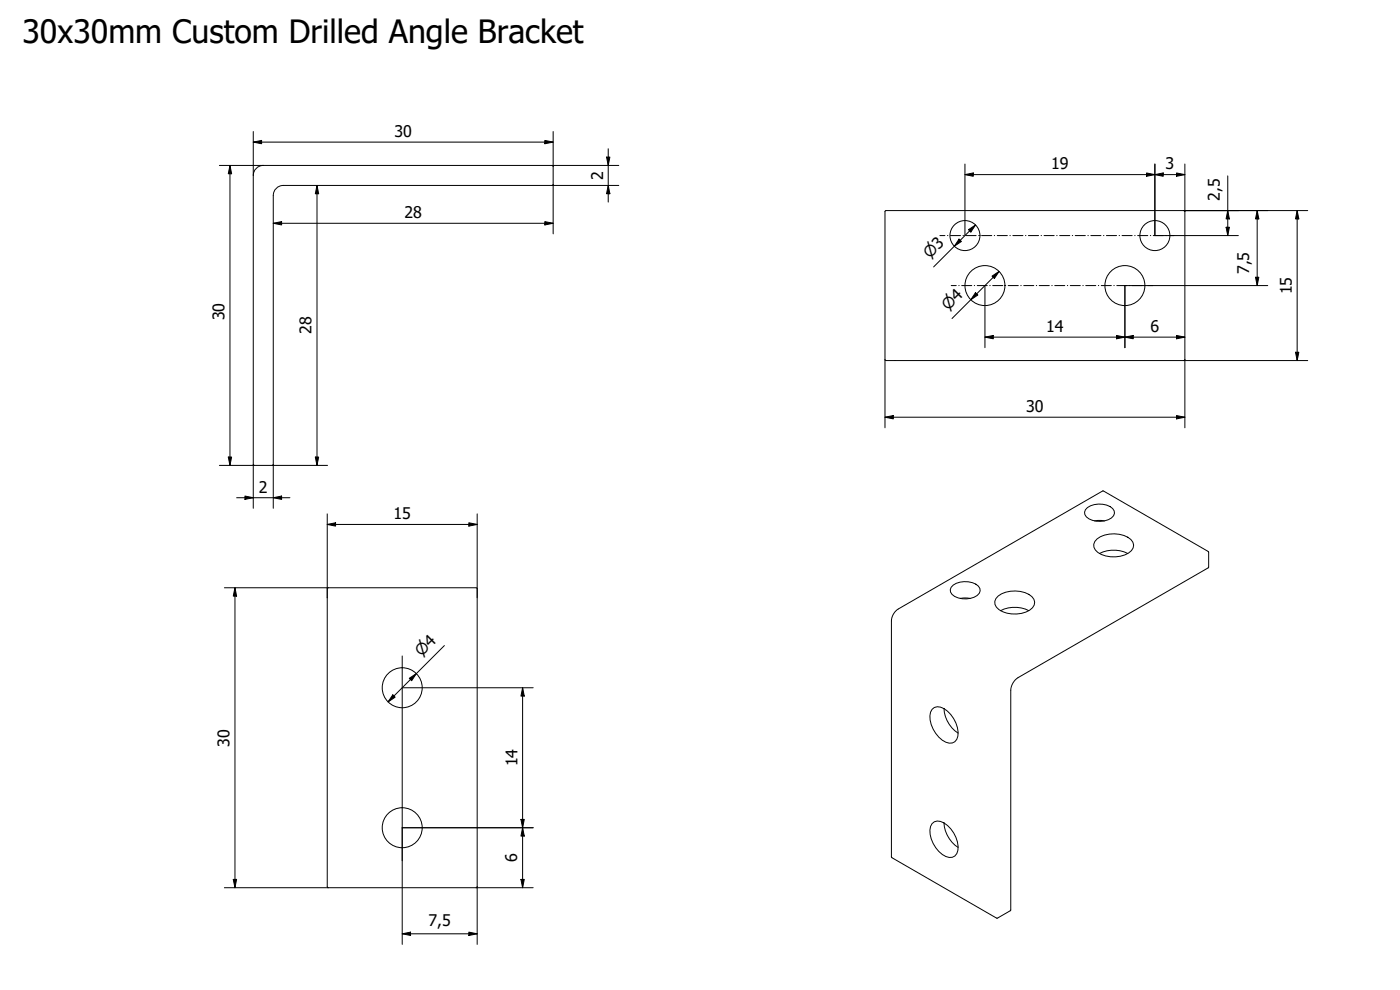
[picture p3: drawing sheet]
<svg xmlns="http://www.w3.org/2000/svg" width="420mm" height="297mm" viewBox="0 0 420 297" stroke-linecap="round" stroke-linejoin="round" font-family="sans-serif">
<!-- layer: Visible (ISO) -->
<g fill="none" stroke="#000" stroke-width=".3">
<path d="M165.7 55.6l.3-.3v-5.4l-.3-.3h-86.7a3 3 0 0 0-3 3v86.7l.3 .3h5.4l.3-.3v-80.7a3 3 0 0 1 3-3h80.7M265.6 63.3l89.8-.1 .2 44.8-89.9 .1zM326.4 152.3a6.6 6.6 0 0 1 7.5 .3 1.76 1.76 0 0 1-.3 2.8 6.6 6.6 0 0 1-7.6-.3 1.75 1.75 0 0 1 .4-2.8zM328.5 156.3h3M98.2 176.7v89.4l.3 .3 44.7-.2v-89.5M98.5 176.4l-.3 .3M98.5 176.4h44.4M142.9 176.4l.3 .3M286.1 175.5a6.6 6.6 0 0 1 7.5 .4 1.76 1.76 0 0 1-.3 2.8 6.6 6.6 0 0 1-7.6-.3 1.76 1.76 0 0 1 .4-2.9zM288.2 179.6h3M299.6 178.8a8.8 8.8 0 0 1 10.1 .2 2.41 2.41 0 0 1-.7 4.1 8.6 8.6 0 0 1-10-.9 2.29 2.29 0 0 1 .6-3.4zM329.3 161.7a8.8 8.8 0 0 1 10.1 .2 2.41 2.41 0 0 1-.7 4 8.6 8.6 0 0 1-10-.9 2.29 2.29 0 0 1 .6-3.3z"/>
<path d="M330 166.1a9.4 9.4 0 0 1 8.5 0M300.3 183.2a9.3 9.3 0 0 1 8.5 0M279.7 212.8a2.66 2.66 0 0 1 3.6-.2 9.1 9.1 0 0 1 4.2 8.2 2.38 2.38 0 0 1-3.7 1.9 8.7 8.7 0 0 1-4.5-9zM283.3 212.6a9.3 9.3 0 0 0 4.3 7.4M279.7 247.1a2.64 2.64 0 0 1 3.6-.2 9.1 9.1 0 0 1 4.2 8.2 2.38 2.38 0 0 1-3.7 1.9 8.7 8.7 0 0 1-4.5-9zM283.3 246.9a9.4 9.4 0 0 0 4.3 7.4M299.1 275.5l-31.5-18.3-.1-70.9a4.5 4.5 0 0 1 2.1-3.6l61.4-35.4 31.7 18.3-.1 4.8-57.1 32.9a4.9 4.9 0 0 0-2.2 3.8v65.9l-3.9 2.5M299.1 275.5h.3"/>
<circle cx="289.6" cy="70.7" r="4.5"/>
<circle cx="346.6" cy="70.7" r="4.5"/>
<circle cx="295.6" cy="85.7" r="6"/>
<circle cx="337.6" cy="85.7" r="6"/>
<circle cx="120.7" cy="206.4" r="6"/>
<circle cx="120.7" cy="248.4" r="6"/>
</g>
<!-- layer: Sketch Geometry (ISO) -->
<g fill="none" stroke="#000" stroke-width=".3">
<path d="M282.1 70.7h1.5M284.3 70.7h.2M285.2 70.7h3.1M289 70.7h.2M289.9 70.7h3.1M293.7 70.7h.1M294.6 70.7h3M298.4 70.7h.1M299.3 70.7h3M303.1 70.7h.1M304 70.7h3M307.8 70.7h.1"/>
<path d="M308.6 70.7h3.1M312.4 70.7h.2M313.3 70.7h3.1M317.1 70.7h.2M318 70.7h3.1M321.8 70.7h.1M322.7 70.7h3M326.5 70.7h.1M327.4 70.7h3M331.2 70.7h.1M332.1 70.7h3M335.9 70.7h.1"/>
<path d="M336.7 70.7h3.1M340.5 70.7h.2M341.4 70.7h3.1M345.2 70.7h.2M346.1 70.7h3M349.9 70.7h.1M350.8 70.7h1.5M285.5 85.7h1.5M287.7 85.7h.2M288.6 85.7h3M292.4 85.7h.1M293.3 85.7h3"/>
<path d="M297 85.7h.2M297.9 85.7h3M301.7 85.7h.1M302.6 85.7h3M306.4 85.7h.1M307.2 85.7h3.1M311 85.7h.1M311.9 85.7h3M315.7 85.7h.1M316.5 85.7h3.1M320.3 85.7h.1M321.2 85.7h3"/>
<path d="M325 85.7h.1M325.9 85.7h3M329.6 85.7h.2M330.5 85.7h3M334.3 85.7h.1M335.2 85.7h3M338.9 85.7h.2M339.8 85.7h3M343.6 85.7h.1M344.5 85.7h1.5M120.7 196.8v61.5"/>
</g>
<!-- layer: Dimension (ISO) -->
<g fill="none" stroke="#000" stroke-width=".3">
<path d="M76 39.5v13.1M166 39.5v10.4M65.8 49.6h13.2M69 49.6l.5 2.5h-1zM69 49.6v90M76 42.6l2.5-.5v1zM76 42.6h90M95.1 55.6l.5 2.5h-1zM95.1 55.6v84M163.5 42.1l2.5 .5-2.5 .5zM165.7 55.6h20M165.7 49.6h20"/>
<path d="M166 55.3v14.9M182 47.1h1l-.5 2.5zM182.5 55.6l.5 2.5h-1zM182.5 44.6v16M289.6 52.4l2.5-.5v1zM289.6 52.4h66M289.6 49.2v21.5M344.1 51.9l2.5 .5-2.5 .5zM346.6 52.4l2.5-.5v1zM346.6 49.2v21.5h25M353.1 51.9l2.5 .5-2.5 .5zM355.6 49.2v14.3"/>
<path d="M368.5 52.8v17.9M82 67l2.5-.5v1zM82 67h84M163.5 66.5l2.5 .5-2.5 .5zM287.8 71.7l.7 .7-2.1 1.5zM290.7 68.9l2.1-1.4-1.4 2.1zM292.8 67.5l-12.6 12.6M355.3 63.2h37.2M368 68.2h1l-.5 2.5zM368.5 63.2l.5 2.5h-1zM377.3 63.2l.5 2.5h-1zM377.3 63.2v22.5"/>
<path d="M389.3 63.2l.5 2.5h-1zM389.3 63.2v45M292.8 87.8l.7 .7-2.1 1.4zM295.6 85.7v18.6M297.7 82.9l2.1-1.5-1.4 2.2zM299.8 81.4l-14.1 14.2M376.8 83.2h1l-.5 2.5zM380.5 85.7h-42.9v18.6M265.6 107.9v20.5M295.6 101.2l2.5-.5v1zM295.6 101.2h60M335.1 100.7l2.5 .5-2.5 .5z"/>
<path d="M337.6 101.2l2.5-.5v1zM353.1 100.7l2.5 .5-2.5 .5zM355.3 108.2h37.2M355.6 107.9v20.5M388.8 105.7h1l-.5 2.5zM65.8 139.6h10.5M68.5 137.1h1l-.5 2.5zM76 139.3v13.2M81.7 139.6h16.6M82 139.3v13.2M94.6 137.1h1l-.5 2.5zM265.6 125.2l2.5-.5v1z"/>
<path d="M265.6 125.2h90M353.1 124.7l2.5 .5-2.5 .5zM71 149.3h16M73.5 148.8l2.5 .5-2.5 .5zM82 149.3l2.5-.5v1zM98.2 157.4l2.5-.5v1zM98.2 157.4h45M98.2 154.2v25.2M140.7 156.9l2.5 .5-2.5 .5zM143.2 154.2v25.2M67.3 176.4h31.2M70.5 176.4l.5 2.5h-1z"/>
<path d="M70.5 176.4v90M133.4 193.7l-16.9 16.9M117.9 208.5l.7 .7-2.1 1.4zM120.7 206.4h39.3M122.8 203.5l2.2-1.4-1.5 2.1zM156.8 206.4l.5 2.5h-1zM156.8 206.4v60M156.3 245.9h1l-.5 2.5zM156.8 248.4l.5 2.5h-1zM160 248.4h-39.3v35M67.3 266.4h31.2M70 263.9h1l-.5 2.5z"/>
<path d="M140.7 279.7l2.5 .5-2.5 .5zM142.9 266.4h17.1M143.2 266.1v17.3M156.3 263.9h1l-.5 2.5zM120.7 280.2l2.5-.5v1zM120.7 280.2h22.5"/>
</g>
<g fill="#000">
<path d="M69 49.6l.5 2.5h-1z" fill-rule="evenodd"/>
<path d="M76 42.6l2.5-.5v1z" fill-rule="evenodd"/>
<path d="M95.1 55.6l.5 2.5h-1z" fill-rule="evenodd"/>
<path d="M163.5 42.1l2.5 .5-2.5 .5z" fill-rule="evenodd"/>
<path d="M182 47.1h1l-.5 2.5z" fill-rule="evenodd"/>
<path d="M182.5 55.6l.5 2.5h-1z" fill-rule="evenodd"/>
<path d="M289.6 52.4l2.5-.5v1z" fill-rule="evenodd"/>
<path d="M344.1 51.9l2.5 .5-2.5 .5z" fill-rule="evenodd"/>
<path d="M346.6 52.4l2.5-.5v1z" fill-rule="evenodd"/>
<path d="M353.1 51.9l2.5 .5-2.5 .5z" fill-rule="evenodd"/>
<path d="M82 67l2.5-.5v1z" fill-rule="evenodd"/>
<path d="M163.5 66.5l2.5 .5-2.5 .5z" fill-rule="evenodd"/>
<path d="M287.8 71.7l.7 .7-2.1 1.5z" fill-rule="evenodd"/>
<path d="M290.7 68.9l2.1-1.4-1.4 2.1z" fill-rule="evenodd"/>
<path d="M368 68.2h1l-.5 2.5z" fill-rule="evenodd"/>
<path d="M368.5 63.2l.5 2.5h-1z" fill-rule="evenodd"/>
<path d="M377.3 63.2l.5 2.5h-1z" fill-rule="evenodd"/>
<path d="M389.3 63.2l.5 2.5h-1z" fill-rule="evenodd"/>
<path d="M292.8 87.8l.7 .7-2.1 1.4z" fill-rule="evenodd"/>
<path d="M297.7 82.9l2.1-1.5-1.4 2.2z" fill-rule="evenodd"/>
<path d="M376.8 83.2h1l-.5 2.5z" fill-rule="evenodd"/>
<path d="M295.6 101.2l2.5-.5v1z" fill-rule="evenodd"/>
<path d="M335.1 100.7l2.5 .5-2.5 .5z" fill-rule="evenodd"/>
<path d="M337.6 101.2l2.5-.5v1z" fill-rule="evenodd"/>
<path d="M353.1 100.7l2.5 .5-2.5 .5z" fill-rule="evenodd"/>
<path d="M388.8 105.7h1l-.5 2.5z" fill-rule="evenodd"/>
<path d="M68.5 137.1h1l-.5 2.5z" fill-rule="evenodd"/>
<path d="M94.6 137.1h1l-.5 2.5z" fill-rule="evenodd"/>
<path d="M265.6 125.2l2.5-.5v1z" fill-rule="evenodd"/>
<path d="M353.1 124.7l2.5 .5-2.5 .5z" fill-rule="evenodd"/>
<path d="M73.5 148.8l2.5 .5-2.5 .5z" fill-rule="evenodd"/>
<path d="M82 149.3l2.5-.5v1z" fill-rule="evenodd"/>
<path d="M98.2 157.4l2.5-.5v1z" fill-rule="evenodd"/>
<path d="M140.7 156.9l2.5 .5-2.5 .5z" fill-rule="evenodd"/>
<path d="M70.5 176.4l.5 2.5h-1z" fill-rule="evenodd"/>
<path d="M117.9 208.5l.7 .7-2.1 1.4z" fill-rule="evenodd"/>
<path d="M122.8 203.5l2.2-1.4-1.5 2.1z" fill-rule="evenodd"/>
<path d="M156.8 206.4l.5 2.5h-1z" fill-rule="evenodd"/>
<path d="M156.3 245.9h1l-.5 2.5z" fill-rule="evenodd"/>
<path d="M156.8 248.4l.5 2.5h-1z" fill-rule="evenodd"/>
<path d="M70 263.9h1l-.5 2.5z" fill-rule="evenodd"/>
<path d="M120.7 280.2l2.5-.5v1z" fill-rule="evenodd"/>
<path d="M156.3 263.9h1l-.5 2.5z" fill-rule="evenodd"/>
<path d="M140.7 279.7l2.5 .5-2.5 .5z" fill-rule="evenodd"/>
</g>
<text font-size="9.6" x="6.7" y="13">30x30mm Custom Drilled Angle Bracket</text>
<g font-size="4.8">
<text x="118.4" y="41">30</text>
<text x="181" y="54" transform="rotate(-90 181 54)">2</text>
<text x="315.5" y="50.8">19</text>
<text x="349.8" y="50.8">3</text>
<text x="121.4" y="65.4">28</text>
<text x="366.1" y="60.2" transform="rotate(-90 366.1 60.2)">2,5</text>
<text x="374.9" y="82.3" transform="rotate(-90 374.9 82.3)">7,5</text>
<text x="387.7" y="88.3" transform="rotate(-90 387.7 88.3)">15</text>
<text x="67.4" y="96.1" transform="rotate(-90 67.4 96.1)">30</text>
<text x="93.5" y="100.3" transform="rotate(-90 93.5 100.3)">28</text>
<text x="314" y="99.6">14</text>
<text x="345.3" y="99.6">6</text>
<text x="308" y="123.6">30</text>
<text x="77.7" y="147.8">2</text>
<text x="118.1" y="155.8">15</text>
<text x="68.9" y="224" transform="rotate(-90 68.9 224)">30</text>
<text x="155.3" y="230" transform="rotate(-90 155.3 230)">14</text>
<text x="155.2" y="258.7" transform="rotate(-90 155.2 258.7)">6</text>
<text x="128.6" y="277.8">7,5</text>
</g>
<g font-size="4.6">
<text x="279" y="77.9" transform="rotate(-45 279 77.9)">⌀3</text>
<text x="284.5" y="93.3" transform="rotate(-45 284.5 93.3)">⌀4</text>
<text x="126.5" y="197.2" transform="rotate(-45 126.5 197.2)">⌀4</text>
</g>
</svg>
